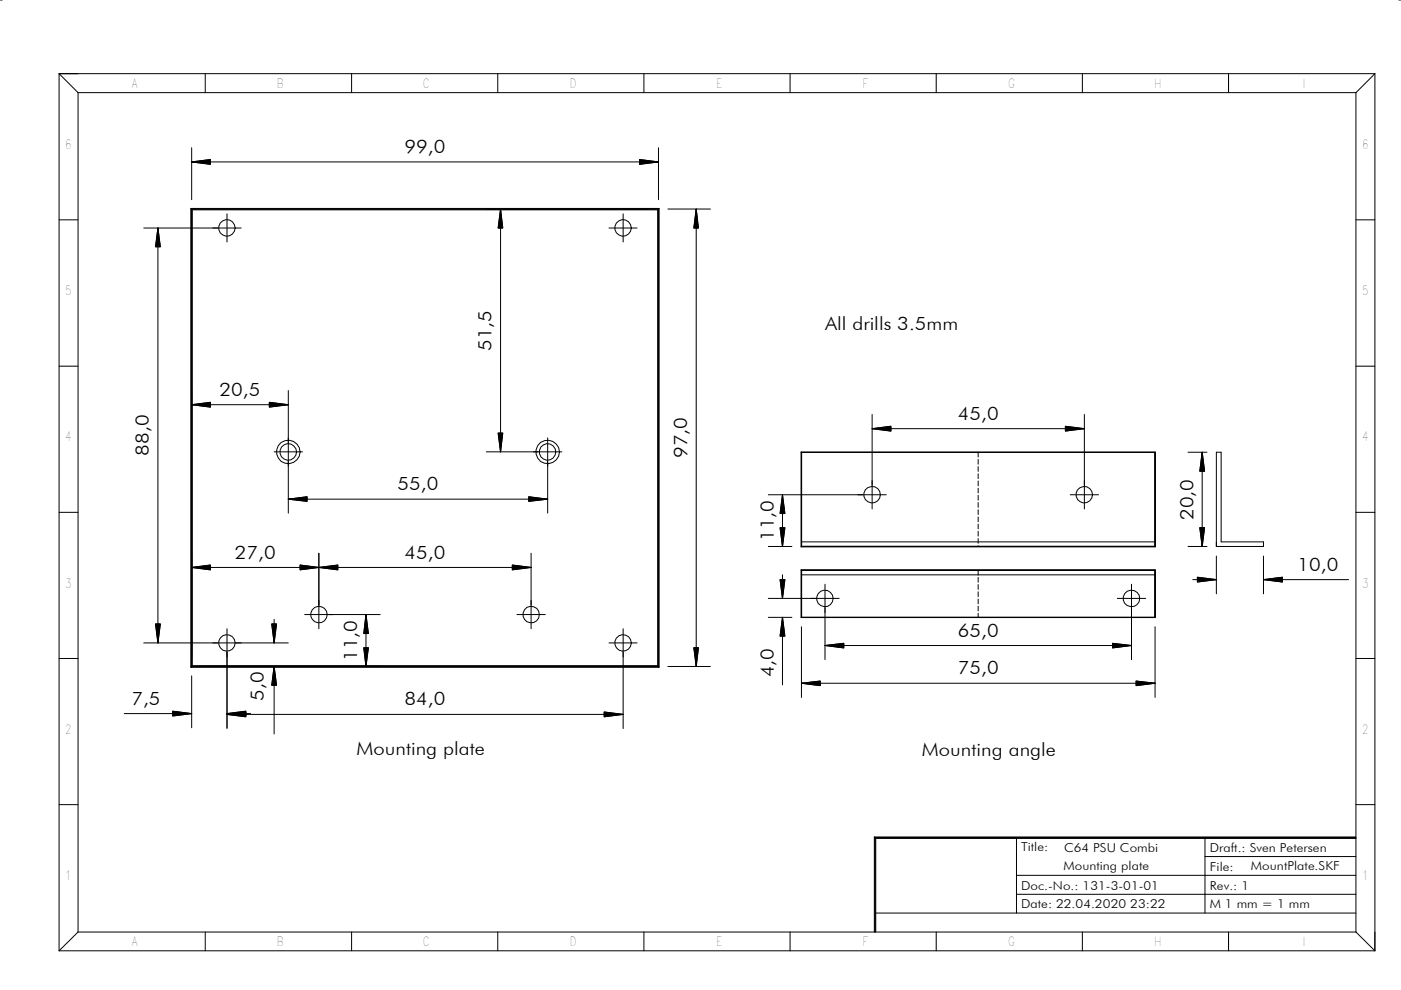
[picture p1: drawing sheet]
<svg xmlns="http://www.w3.org/2000/svg" width="297mm" height="210mm" viewBox="0 0 297 210" stroke-linecap="round" stroke-linejoin="round" font-family="sans-serif">
<g fill="none" stroke="#000" stroke-width=".21">
<path d="M0 0h.5M296.6 0h.4M12.5 15.6l4 4M12.5 15.6h279M12.5 15.6v186M16.5 19.6h271M16.5 19.6v178M43.5 15.6v4M74.5 15.6v4M105.5 15.6v4M136.5 15.6v4M167.5 15.6v4"/>
<path d="M198.5 15.6v4M229.5 15.6v4M260.5 15.6v4M287.5 19.6v178M291.5 15.6l-4 4M291.5 15.6v186M40.6 34.3l4-.5v1zM40.6 31.3v11M40.6 34.3h99M135.6 33.8l4 .5-4 .5zM139.6 31.3v11M12.5 46.6h4"/>
<path d="M30.5 48.3h20.6M33.5 48.3l.5 4h-1zM33.5 48.3v88M40.5 44.2h99.2l-.3 .3h-98.6zM40.5 44.2l.3 .3v96.6l-.3 .4zM48.1 45.3v6M103.1 44.3h34.5M106.1 44.3l.5 4h-1zM106.1 44.3v51.5M129.1 48.3h6M132.1 45.3v6M139.4 44.5l.3-.3v97.3l-.3-.4z"/>
<path d="M141.6 44.3h9M147.6 44.3l.5 4h-1zM147.6 44.3v97M287.5 46.6h4M12.5 77.6h4M287.5 77.6h4M40.6 85.8l4-.5v1zM40.6 82.8v56.5M40.6 85.8h20.5M57.1 85.3l4 .5-4 .5zM58.1 95.8h6M61.1 82.8v26"/>
<path d="M103.1 95.8h16M105.6 91.8h1l-.5 4zM116.1 92.8v16M169.8 95.8h75.1zM169.8 95.8l.2 .1v19.9l-.2 .2zM169.8 95.9h75.1M169.9 95.8v20.2M184.9 90.9l4-.5v1zM184.9 87.9v20M184.9 90.9h45M207.4 95.9v1M207.4 97.4v1"/>
<path d="M207.4 98.9v1M225.9 90.4l4 .5-4 .5zM229.9 87.9v20M244.9 95.9v-.1v20.2zM244.9 95.8v20.2M251.9 95.9h4M254.9 95.9l.5 4h-1zM254.9 95.9v20M257.9 95.9h1v19h9v1h-10zM12.5 108.6h4M61.1 105.8l4-.5v1zM61.1 105.8h55"/>
<path d="M63.6 119.8l4 .5-4 .5zM67.6 117.3v16M108.6 119.8l4 .5-4 .5zM112.1 105.3l4 .5-4 .5zM112.6 117.3v16M162.9 115.9h5M162.9 104.9h25M165.4 111.9h1l-.5 4zM165.9 104.9l.5 4h-1zM165.9 104.9v11M169.8 115.9h75.1M169.9 114.9h75"/>
<path d="M170 115.8h74.9v.2h-75.1zM207.4 100.5v1M207.4 102v1M207.4 103.5v1M207.4 105v1M207.4 106.6v1M207.4 108.1v1M207.4 109.6v1M207.4 111.1v1M207.4 112.6v1.1M207.4 114.2v1M207.4 115.7v.2"/>
<path d="M226.9 104.9h6M251.9 115.9h4M254.4 111.9h1l-.5 4zM257.9 117.9v8M267.9 117.9v8M287.5 108.6h4M12.5 139.6h4M30.5 136.3h30.6M33 132.3h1l-.5 4zM40.6 120.3l4-.5v1zM40.6 120.3h72M48.1 133.3v21.2"/>
<path d="M57.6 132.3h1l-.5 4zM58.1 131.3v5M64.6 130.3h16M67.6 120.3l4-.5v1zM77.1 137.3h1l-.5 4zM77.6 130.3l.5 4h-1zM77.6 130.3v11M109.6 130.3h6M129.1 136.3h6M132.1 133.3v21.2M147.1 137.3h1l-.5 4zM162.9 130.9h5"/>
<path d="M162.9 126.9h15M165.4 122.9h1l-.5 4zM165.9 130.9l.5 4h-1zM165.9 121.9v5M165.9 130.9v14.3M169.8 130.9h75.1zM169.8 120.8h75.1v.1h-74.9zM169.8 120.8l.2 .1v10h-.2zM169.8 130.9h75.1M169.8 120.9h75.1M169.9 120.8v10.1M169.9 121.9h75"/>
<path d="M169.9 132.9v15M174.9 136.9l4-.5v1zM174.9 123.9v16M174.9 136.9h65M207.4 120.9v1M207.4 122.4v1M207.4 124v1M207.4 125.5v1M207.4 127v1M207.4 128.5v1M207.4 130v.9M235.9 136.4l4 .5-4 .5z"/>
<path d="M236.9 126.9h6M239.9 123.9v16M244.9 120.8v10.1M244.9 132.9v15M244.9 120.8v10.1zM252.9 122.9h5M253.9 122.4l4 .5-4 .5zM267.9 122.9l4-.5v1zM267.9 122.9h18M287.5 139.6h4M26.3 151.3h14.3M36.6 150.8l4 .5-4 .5z"/>
<path d="M40.6 143.3v11M40.8 141.1h98.6l.3 .4h-99.2zM42.6 141.3h38M48.1 151.3l4-.5v1zM48.1 151.5l4-.5v1zM48.1 151.3h5M48.1 151.5h84M58.1 141.3l.5 4h-1zM58.1 141.3v14.3M128.1 151l4 .5-4 .5zM141.6 141.3h9M169.9 144.9l4-.5v1z"/>
<path d="M169.9 144.9h75M240.9 144.4l4 .5-4 .5zM12.5 170.6h4M185.4 177.5l.3 .3v19.8h-.3zM185.4 177.5h102.1v.3h-101.8zM215.5 177.6v16M255.5 177.6v16M287.5 170.6h4M16.5 197.6l-4 4M16.5 197.6h271M43.5 197.6v4M74.5 197.6v4"/>
<path d="M105.5 197.6v4M136.5 197.6v4M167.5 197.6v4M185.5 193.6h102M198.5 197.6v4M215.5 189.6h72M215.5 185.6h72M229.5 197.6v4M255.5 181.6h32M260.5 197.6v4M287.5 197.6l4 4M12.5 201.6h279"/>
<circle cx="48.1" cy="48.3" r="1.74"/>
<circle cx="132.1" cy="48.3" r="1.74"/>
<circle cx="61.1" cy="95.8" r="1.74"/>
<circle cx="61.1" cy="95.8" r="2.5"/>
<circle cx="116.1" cy="95.8" r="1.74"/>
<circle cx="116.1" cy="95.8" r="2.5"/>
<circle cx="184.9" cy="104.9" r="1.74"/>
<circle cx="229.9" cy="104.9" r="1.74"/>
<circle cx="48.1" cy="136.3" r="1.75"/>
<circle cx="67.6" cy="130.3" r="1.75"/>
<circle cx="112.6" cy="130.3" r="1.75"/>
<circle cx="132.1" cy="136.3" r="1.75"/>
<circle cx="174.9" cy="126.9" r="1.75"/>
<circle cx="239.9" cy="126.9" r="1.75"/>
</g>
<path d="M40.5 44.3h99.2M40.6 44.2v97.3M139.6 44.2v97.3M185.4 177.6h102.1M185.5 177.5v20.1" fill="none" stroke="#000" stroke-width=".3"/>
<path d="M40.5 141.3h99.2" fill="none" stroke="#000" stroke-width=".34"/>
<g fill="#000">
<path d="M40.6 34.3l4-.5v1zM135.6 33.8l4 .5-4 .5zM33.5 48.3l.5 4h-1zM106.1 44.3l.5 4h-1zM147.6 44.3l.5 4h-1zM40.6 85.8l4-.5v1zM57.1 85.3l4 .5-4 .5zM105.6 91.8h1l-.5 4zM184.9 90.9l4-.5v1zM225.9 90.4l4 .5-4 .5zM254.9 95.9l.5 4h-1zM40.6 120.3l4-.5v1z"/>
<path d="M61.1 105.8l4-.5v1zM67.6 120.3l4-.5v1zM112.1 105.3l4 .5-4 .5zM165.4 111.9h1l-.5 4zM165.9 104.9l.5 4h-1zM254.4 111.9h1l-.5 4zM33 132.3h1l-.5 4zM57.6 132.3h1l-.5 4zM63.6 119.8l4 .5-4 .5zM77.1 137.3h1l-.5 4zM77.6 130.3l.5 4h-1zM108.6 119.8l4 .5-4 .5z"/>
<path d="M147.1 137.3h1l-.5 4zM165.4 122.9h1l-.5 4zM165.9 130.9l.5 4h-1zM174.9 136.9l4-.5v1zM235.9 136.4l4 .5-4 .5zM253.9 122.4l4 .5-4 .5zM267.9 122.9l4-.5v1zM36.6 150.8l4 .5-4 .5zM48.1 151.3l4-.5v1zM48.1 151.5l4-.5v1zM58.1 141.3l.5 4h-1zM128.1 151l4 .5-4 .5z"/>
<path d="M169.9 144.9l4-.5v1zM240.9 144.4l4 .5-4 .5z"/>
</g>
<g font-size="3.9">
<text x="85.8" y="32.5">99,0</text>
<text x="174.9" y="69.9">All drills 3.5mm</text>
<text x="104.2" y="74.4" transform="rotate(-90 104.2 74.4)">51,5</text>
<text x="46.5" y="83.9">20,5</text>
<text x="203.1" y="89">45,0</text>
<text x="31.6" y="96.6" transform="rotate(-90 31.6 96.6)">88,0</text>
<text x="145.7" y="97.2" transform="rotate(-90 145.7 97.2)">97,0</text>
<text x="84.3" y="103.9">55,0</text>
<text x="253" y="110.2" transform="rotate(-90 253 110.2)">20,0</text>
<text x="49.8" y="118.4">27,0</text>
<text x="85.8" y="118.4">45,0</text>
<text x="164" y="114.7" transform="rotate(-90 164 114.7)">11,0</text>
<text x="275.1" y="121">10,0</text>
<text x="203.1" y="135">65,0</text>
<text x="75.7" y="140.2" transform="rotate(-90 75.7 140.2)">11,0</text>
<text x="164" y="143.6" transform="rotate(-90 164 143.6)">4,0</text>
<text x="203.1" y="143">75,0</text>
<text x="27.9" y="149.4">7,5</text>
<text x="56" y="148.5" transform="rotate(-90 56 148.5)">5,0</text>
<text x="85.8" y="149.6">84,0</text>
<text x="75.6" y="160.1">Mounting plate</text>
<text x="195.4" y="160.2">Mounting angle</text>
</g>
<g font-size="2.7">
<text x="27.9" y="18.6">A</text>
<text x="58.7" y="18.6">B</text>
<text x="89.7" y="18.6">C</text>
<text x="120.8" y="18.6">D</text>
<text x="151.8" y="18.6">E</text>
<text x="182.9" y="18.6">F</text>
<text x="213.8" y="18.6">G</text>
<text x="244.7" y="18.6">H</text>
<text x="13.8" y="31.6">6</text>
<text x="288.8" y="31.6">6</text>
<text x="13.8" y="62.6">5</text>
<text x="288.8" y="62.6">5</text>
<text x="13.8" y="93.6">4</text>
<text x="288.8" y="93.6">4</text>
<text x="13.8" y="124.6">3</text>
<text x="288.8" y="124.6">3</text>
<text x="13.8" y="155.6">2</text>
<text x="288.8" y="155.6">2</text>
<text x="13.8" y="186.6">1</text>
<text x="288.8" y="186.6">1</text>
<text x="27.9" y="200.6">A</text>
<text x="58.7" y="200.6">B</text>
<text x="89.7" y="200.6">C</text>
<text x="120.8" y="200.6">D</text>
<text x="151.8" y="200.6">E</text>
<text x="182.9" y="200.6">F</text>
<text x="213.8" y="200.6">G</text>
<text x="244.7" y="200.6">H</text>
</g>
<g font-size="2.6">
<text x="216.5" y="180.5">Title:</text>
<text x="225.5" y="184.4">Mounting plate</text>
<text x="225.6" y="180.6">C64 PSU Combi</text>
<text x="256.5" y="180.6">Draft.: Sven Petersen</text>
<text x="256.5" y="184.6">File:</text>
<text x="265.2" y="184.5">MountPlate.SKF</text>
<text x="216.5" y="188.6">Doc.-No.: 131-3-01-01</text>
<text x="256.5" y="188.6">Rev.: 1</text>
<text x="216.5" y="192.6">Date: 22.04.2020 23:22</text>
<text x="256.5" y="192.6">M 1 mm = 1 mm</text>
</g>
</svg>
